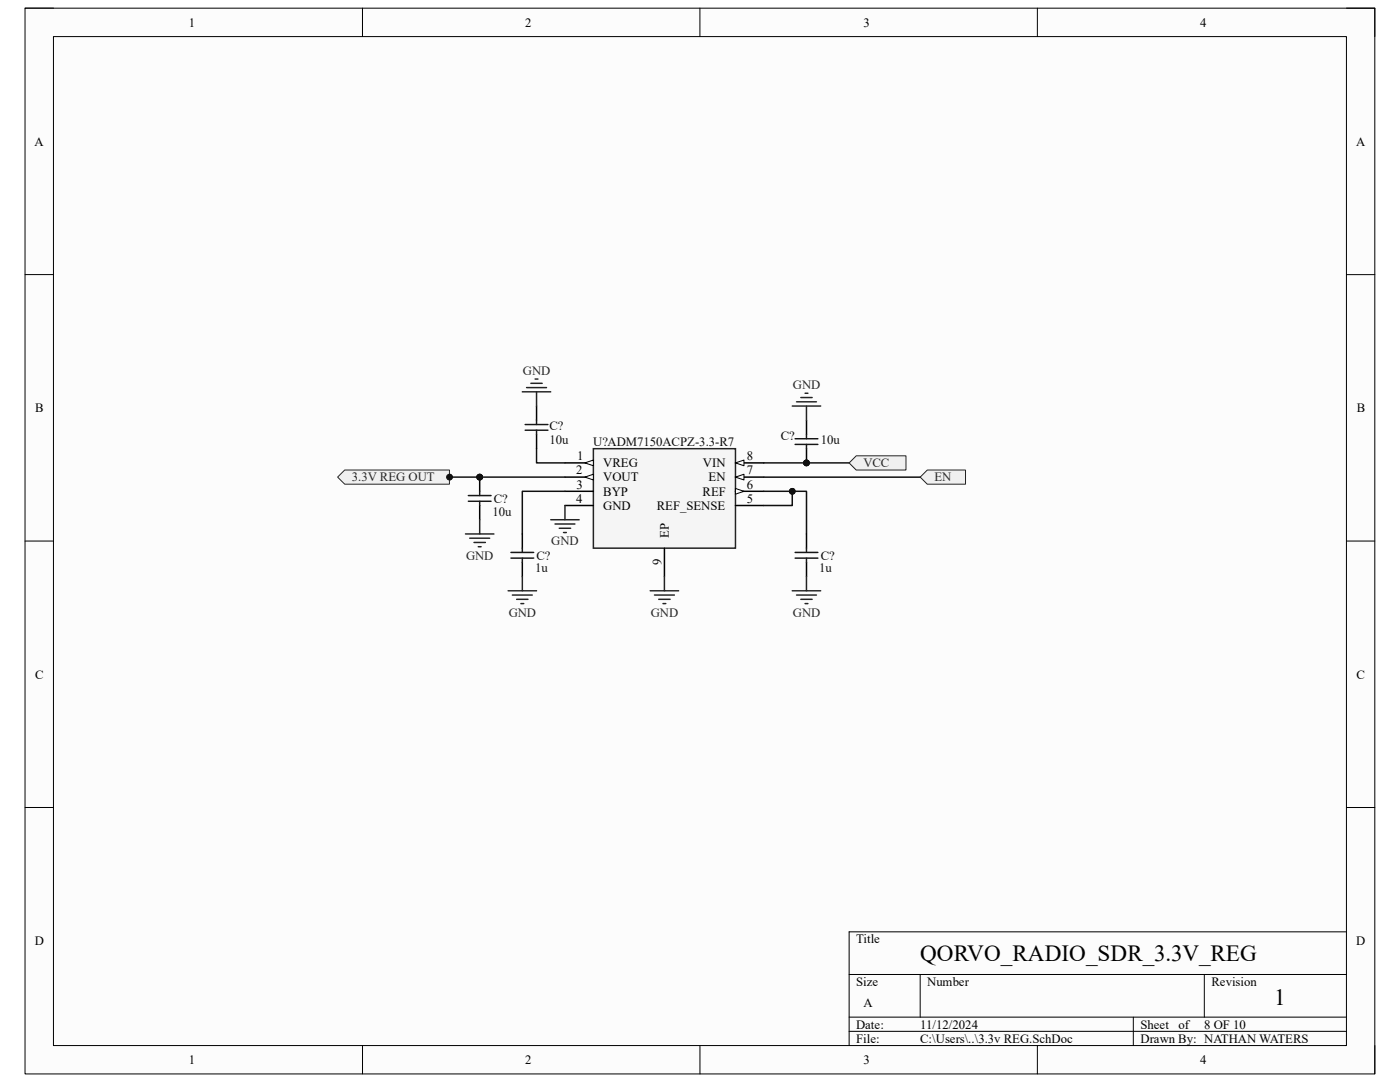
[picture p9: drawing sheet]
<svg xmlns="http://www.w3.org/2000/svg" width="279mm" height="216mm" viewBox="0 0 279 216" stroke-linecap="round" stroke-linejoin="round" font-family="sans-serif">
<path d="M5 1.6h269.4v212.7h-269.4z" fill-rule="evenodd" fill="#fcfcfc"/>
<path d="M5 1.6h269.4v212.7h-269.4z" fill="none" stroke="#000" stroke-width=".2"/>
<path d="M10.7 7.3h258v201.3h-258z" fill-rule="evenodd" fill="#fcfcfc"/>
<g fill="none" stroke="#000" stroke-width=".2">
<path d="M5 1.6h5.7M10.7 7.3h258v201.3h-258zM72.3 1.6v5.7M139.7 1.6v5.7M207 1.6v5.7M268.7 1.6h5.7v5.7M5 54.8h5.7M268.7 54.8h5.7M5 108h5.7M268.7 108h5.7M5 161.1h5.7M268.7 161.1h5.7"/>
<path d="M169.5 194.4h99.2M183.6 194.4v8.6M240.3 194.4v8.6M268.7 185.9h-99.2v22.7M72.3 208.6v5.7M139.7 208.6v5.7M169.5 203h99.2M169.5 205.8h99.2M207 208.6v5.7M226.2 203v5.6M274.4 208.6v5.7"/>
</g>
<path d="M118.4 89.5h28.4v19.9h-28.4z" fill-rule="evenodd" fill="#f5f5f5"/>
<path d="M118.4 89.5h28.4v19.9h-28.4z" fill="none" stroke="#262626" stroke-width=".3"/>
<path d="M112.7 92.4h5.7" fill="none" stroke="#000" stroke-width=".3"/>
<path d="M116.7 92.4l1.7-.6v1.1z" fill="#fbfbfb"/>
<path d="M116.7 92.4l1.7-.6v1.1z" fill="none" stroke="#000" stroke-width=".2"/>
<path d="M112.7 95.2h5.7" fill="none" stroke="#000" stroke-width=".3"/>
<path d="M116.7 95.2l1.7-.6v1.2z" fill="#fbfbfb"/>
<path d="M116.7 95.2l1.7-.6v1.2z" fill="none" stroke="#000" stroke-width=".2"/>
<path d="M112.7 98h5.7M146.8 92.4h5.6M112.7 100.9h5.7M132.6 109.4v5.7" fill="none" stroke="#000" stroke-width=".3"/>
<path d="M146.8 92.4l1.7-.6v1.1z" fill="#fbfbfb"/>
<path d="M146.8 92.4l1.7-.6v1.1z" fill="none" stroke="#000" stroke-width=".2"/>
<path d="M146.8 95.2h5.6" fill="none" stroke="#000" stroke-width=".3"/>
<path d="M146.8 95.2l1.7-.6v1.2z" fill="#fbfbfb"/>
<path d="M146.8 95.2l1.7-.6v1.2z" fill="none" stroke="#000" stroke-width=".2"/>
<path d="M146.8 98h5.6" fill="none" stroke="#000" stroke-width=".3"/>
<path d="M146.8 97.5l1.7 .5-1.7 .6z" fill="#fbfbfb"/>
<path d="M146.8 97.5l1.7 .5-1.7 .6z" fill="none" stroke="#000" stroke-width=".2"/>
<path d="M146.8 100.9h5.6" fill="none" stroke="#000" stroke-width=".3"/>
<circle cx="161" cy="92.4" r=".57" fill="#0e0e0e"/>
<circle cx="161" cy="92.4" r=".57" fill="none" stroke="#0e0e0e" stroke-width=".2"/>
<path d="M161 89.5v2.9" fill="none" stroke="#000" stroke-width=".3"/>
<circle cx="161" cy="92.4" r=".57" fill="#0e0e0e"/>
<circle cx="161" cy="92.4" r=".57" fill="none" stroke="#0e0e0e" stroke-width=".2"/>
<path d="M161 83.9v2.8" fill="none" stroke="#000" stroke-width=".3"/>
<path d="M158.7 87.5h4.5M158.7 88.7h4.5M161 86.7v.8M161 88.7v.8" fill="none" stroke="#1c1c1c" stroke-width=".3"/>
<path d="M152.4 92.4h17.1" fill="none" stroke="#0e0e0e" stroke-width=".3"/>
<circle cx="161" cy="92.4" r=".57" fill="#0e0e0e"/>
<circle cx="161" cy="92.4" r=".57" fill="none" stroke="#0e0e0e" stroke-width=".2"/>
<path d="M159.8 79.3h2.3M160.7 78.5h.5M158.1 81h5.7M159 80.2h3.9M161 81v2.9" fill="none" stroke="#262626" stroke-width=".3"/>
<path d="M169.5 92.4l1.4-1.4h9.9v2.8h-9.9z" fill-rule="evenodd" fill="#f0f0f0"/>
<path d="M169.5 92.4l1.4-1.4h9.9v2.8h-9.9z" fill="none" stroke="#262626" stroke-width=".2"/>
<path d="M84.4 95.2h28.3M107.1 89.5v2.9h5.6M112.7 98h-8.5v8.5" fill="none" stroke="#0e0e0e" stroke-width=".3"/>
<path d="M107.1 81v2.9M107.1 86.7v2.8M104.2 106.5v2.9M104.2 112.2v2.9" fill="none" stroke="#000" stroke-width=".3"/>
<path d="M104.8 84.7h4.5M104.8 85.8h4.5M107.1 83.9v.8M107.1 85.8v.9M102 111.4h4.5M102 110.2h4.5M104.2 109.4v.8M104.2 111.4v.8" fill="none" stroke="#1c1c1c" stroke-width=".3"/>
<g fill="none" stroke="#262626" stroke-width=".3">
<path d="M104.2 78.2h5.7M105.1 77.3h4M105.9 76.5h2.3M106.8 75.6h.6M107.1 78.2v2.8M101.4 117.9h5.7M102.3 118.7h3.9M103.1 119.6h2.3M104.2 115.1v2.8M109.9 103.7h5.7M110.8 104.6h3.9M111.6 105.4h2.3"/>
<path d="M112.5 106.3h.5M112.7 100.9v2.8M104 120.4h.5"/>
</g>
<circle cx="95.7" cy="95.2" r=".57" fill="#0e0e0e"/>
<circle cx="95.7" cy="95.2" r=".57" fill="none" stroke="#0e0e0e" stroke-width=".2"/>
<circle cx="89.7" cy="95.2" r=".57" fill="#0e0e0e"/>
<circle cx="89.7" cy="95.2" r=".57" fill="none" stroke="#0e0e0e" stroke-width=".2"/>
<circle cx="95.7" cy="95.2" r=".57" fill="#0e0e0e"/>
<circle cx="95.7" cy="95.2" r=".57" fill="none" stroke="#0e0e0e" stroke-width=".2"/>
<path d="M95.7 95.2v2.8" fill="none" stroke="#000" stroke-width=".3"/>
<circle cx="95.7" cy="95.2" r=".57" fill="#0e0e0e"/>
<circle cx="95.7" cy="95.2" r=".57" fill="none" stroke="#0e0e0e" stroke-width=".2"/>
<path d="M95.7 100.9v2.8" fill="none" stroke="#000" stroke-width=".3"/>
<path d="M93.5 98.9h4.5M95.7 98v.9M93.5 100h4.5M95.7 100v.9" fill="none" stroke="#1c1c1c" stroke-width=".3"/>
<path d="M92.9 106.5h5.7M93.7 107.4h4M94.6 108.2h2.3M95.5 109.1h.5M95.7 103.7v2.8" fill="none" stroke="#262626" stroke-width=".3"/>
<path d="M68.8 93.8h20.9v2.8h-20.9l-1.4-1.4z" fill-rule="evenodd" fill="#f0f0f0"/>
<path d="M68.8 93.8h20.9v2.8h-20.9l-1.4-1.4z" fill="none" stroke="#262626" stroke-width=".2"/>
<circle cx="89.7" cy="95.2" r=".57" fill="#0e0e0e"/>
<circle cx="89.7" cy="95.2" r=".57" fill="none" stroke="#0e0e0e" stroke-width=".2"/>
<path d="M129.8 117.9h5.6M130.6 118.7h4M131.5 119.6h2.2M132.6 115.1v2.8M132.3 120.4h.6" fill="none" stroke="#262626" stroke-width=".3"/>
<path d="M152.4 98h8.6v8.5" fill="none" stroke="#0e0e0e" stroke-width=".3"/>
<circle cx="158.1" cy="98" r=".57" fill="#0e0e0e"/>
<circle cx="158.1" cy="98" r=".57" fill="none" stroke="#0e0e0e" stroke-width=".2"/>
<path d="M158.1 98v2.9h-5.7" fill="none" stroke="#0e0e0e" stroke-width=".3"/>
<circle cx="158.1" cy="98" r=".57" fill="#0e0e0e"/>
<circle cx="158.1" cy="98" r=".57" fill="none" stroke="#0e0e0e" stroke-width=".2"/>
<path d="M161 106.5v2.9M161 112.2v2.9" fill="none" stroke="#000" stroke-width=".3"/>
<path d="M158.7 111.4h4.5M158.7 110.2h4.5M161 109.4v.8M161 111.4v.8" fill="none" stroke="#1c1c1c" stroke-width=".3"/>
<path d="M158.1 117.9h5.7M159 118.7h3.9M159.8 119.6h2.3M161 115.1v2.8M160.7 120.4h.5" fill="none" stroke="#262626" stroke-width=".3"/>
<path d="M152.5 95.2h31.1" fill="none" stroke="#0e0e0e" stroke-width=".3"/>
<path d="M183.6 95.2l1.5-1.4h7.6v2.8h-7.6z" fill-rule="evenodd" fill="#f0f0f0"/>
<path d="M183.6 95.2l1.5-1.4h7.6v2.8h-7.6z" fill="none" stroke="#262626" stroke-width=".2"/>
<g font-size="4.6">
<text x="183.6" y="191.8">QORVO_RADIO_SDR_3.3V_REG</text>
<text x="254.3" y="200.5">1</text>
</g>
<g font-size="2.5">
<text x="37.7" y="5.3">1</text>
<text x="104.8" y="5.3">2</text>
<text x="172.3" y="5.3">3</text>
<text x="239.5" y="5.3">4</text>
<text x="6.9" y="29.1">A</text>
<text x="270.6" y="29.1">A</text>
<text x="7" y="82.3">B</text>
<text x="270.8" y="82.3">B</text>
<text x="115" y="94.7">2</text>
<text x="115.2" y="91.8">1</text>
<text x="120.4" y="93.2">VREG</text>
<text x="140.3" y="93.2">VIN</text>
<text x="149.1" y="91.8">8</text>
<text x="149.1" y="94.7">7</text>
<text x="115" y="100.3">4</text>
<text x="115.1" y="97.5">3</text>
<text x="120.4" y="96.1">VOUT</text>
<text x="120.4" y="98.9">BYP</text>
<text x="120.4" y="101.7">GND</text>
<text x="131.1" y="101.7">REF_SENSE</text>
<text x="140.2" y="98.9">REF</text>
<text x="141.4" y="96.1">EN</text>
<text x="149.1" y="97.5">6</text>
<text x="149.1" y="100.3">5</text>
<text x="133.5" y="107.4" transform="rotate(-90 133.5 107.4)">EP</text>
<text x="132" y="112.8" transform="rotate(-90 132 112.8)">9</text>
<text x="7" y="135.4">C</text>
<text x="270.7" y="135.4">C</text>
<text x="6.9" y="188.6">D</text>
<text x="170.9" y="188.2">Title</text>
<text x="270.7" y="188.6">D</text>
<text x="170.9" y="196.7">Size</text>
<text x="185" y="196.7">Number</text>
<text x="241.8" y="196.7">Revision</text>
<text x="172.3" y="201">A</text>
<text x="170.9" y="205.2">Date:</text>
<text x="170.9" y="208.1">File:</text>
<text x="183.6" y="205.2">11/12/2024</text>
<text x="183.7" y="208.1">C:\Users\..\3.3v REG.SchDoc</text>
<text x="227.6" y="208.1">Drawn By: NATHAN WATERS</text>
<text x="227.6" y="205.2">Sheet</text>
<text x="235.2" y="205.2">of</text>
<text x="240.3" y="205.2">8 OF 10</text>
<text x="37.7" y="212.3">1</text>
<text x="104.8" y="212.3">2</text>
<text x="172.3" y="212.3">3</text>
<text x="239.5" y="212.3">4</text>
</g>
<g font-size="2.5" fill="#262626">
<text x="104.4" y="74.8">GND</text>
<text x="158.2" y="77.6">GND</text>
<text x="172.3" y="93.2">VCC</text>
<text x="70.2" y="96.1">3.3V REG OUT</text>
<text x="186.5" y="96.1">EN</text>
<text x="93" y="111.7">GND</text>
<text x="110" y="108.8">GND</text>
<text x="101.5" y="123">GND</text>
<text x="129.9" y="123">GND</text>
<text x="158.2" y="123">GND</text>
</g>
<g font-size="2.5" fill="#0e0e0e">
<text x="109.6" y="88.7">10u</text>
<text x="109.6" y="85.9">C?</text>
<text x="118.4" y="89">U?ADM7150ACPZ-3.3-R7</text>
<text x="155.8" y="87.8">C?</text>
<text x="163.8" y="88.7">10u</text>
<text x="98.6" y="100.3">C?</text>
<text x="98.3" y="102.9">10u</text>
<text x="107.1" y="111.7">C?</text>
<text x="163.8" y="111.7">C?</text>
<text x="106.8" y="114.2">1u</text>
<text x="163.5" y="114.2">1u</text>
</g>
</svg>
